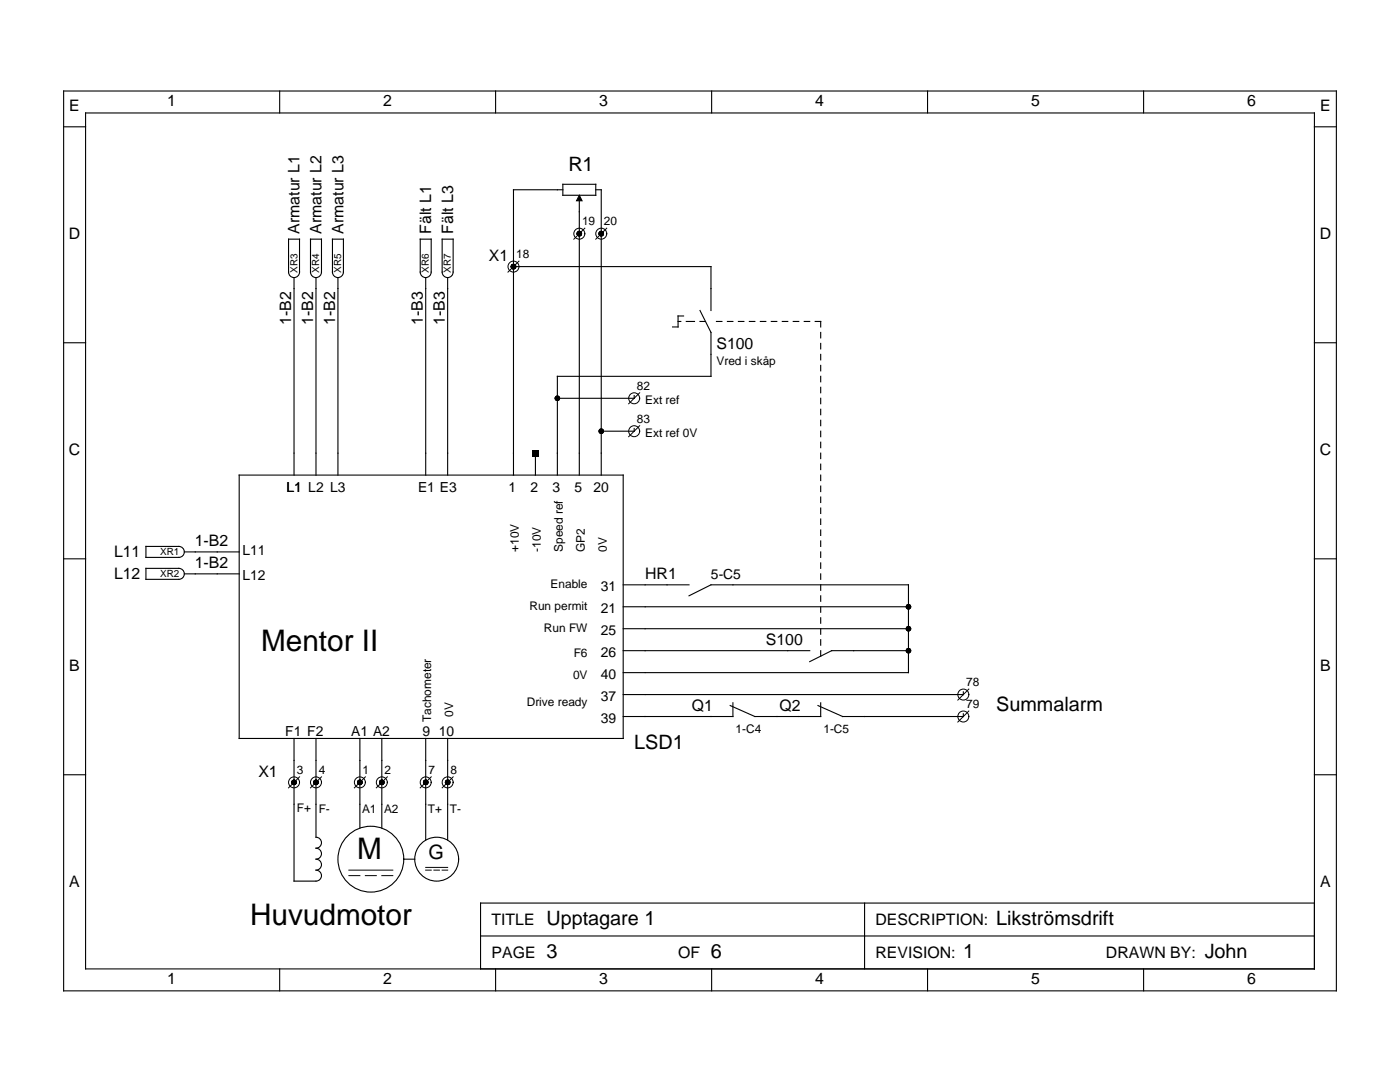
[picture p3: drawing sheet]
<svg xmlns="http://www.w3.org/2000/svg" width="279mm" height="216mm" viewBox="0 0 279 216" stroke-linecap="round" stroke-linejoin="round" font-family="sans-serif">
<g fill="none" stroke="#000" stroke-width=".22">
<path d="M12.7 18.2h254v179.5h-254zM55.8 18.2v4.3M98.9 18.2v4.3M142 18.2v4.3M185.1 18.2v4.3M228.2 18.2v4.3M12.7 25.3h4.4M17.1 22.5h245.2v170.8h-245.2zM112.3 36.8h6.6v2.2h-6.6zM112.3 37.9h-9.8v56.9M115.6 39l.6 1.1h-1.1zM118.9 37.9h1.1v56.9"/>
<path d="M262.3 25.3h4.4M57.6 47.7h2.2v6.6a1.09 1.09 0 0 1-1.1 1.1 1.09 1.09 0 0 1-1.1-1.1zM58.7 55.4v39.4M62 47.7h2.2v6.6a1.09 1.09 0 0 1-1.1 1.1 1.09 1.09 0 0 1-1.1-1.1zM63.1 55.4v39.4M66.3 47.7h2.2v6.6a1.09 1.09 0 0 1-1.1 1.1 1.09 1.09 0 0 1-1.1-1.1zM67.4 55.4v39.4M83.9 47.7h2.2v6.6a1.09 1.09 0 0 1-1.1 1.1 1.09 1.09 0 0 1-1.1-1.1zM85 55.4v39.4M88.2 47.7h2.2v6.6a1.09 1.09 0 0 1-1.1 1.1 1.09 1.09 0 0 1-1.1-1.1zM89.3 55.4v39.4M102.5 53.2h39.4v8.8"/>
<path d="M115.6 40.1v54.7M12.7 68.4h4.4M126.6 78.9v.6h-15.4M135.3 64.1h.6M136.4 63h-1.1v2.2h-1.1M137 64.1h1.6M139.7 62l2.2 4.3v8.8h-30.7v19.7M139.7 64.1h1.1M143 64.1h1.1M145.2 64.1h1.1M147.4 64.1h1.1M149.6 64.1h1"/>
<path d="M151.7 64.1h1.1M153.9 64.1h1.1M156.1 64.1h1.1M158.3 64.1h1.1M160.5 64.1h1.1M162.7 64.1h1.1v1.1M163.8 66.3v1.1M163.8 68.5v1.1M163.8 70.7v1.1M163.8 72.9v1.1M163.8 75.1v1.1M163.8 77.3v1.1"/>
<path d="M163.8 79.5v1.1M262.3 68.4h4.4M47.7 94.8h76.7v52.6h-76.7zM106.9 90.4v4.4M126.6 85.5v.5h-6.6M163.8 81.7v1.1M163.8 83.9v1M163.8 86v1.1M163.8 88.2v1.1M163.8 90.4v1.1M163.8 92.6v1.1M163.8 94.8v1.1"/>
<path d="M163.8 97v1.1M163.8 99.2v1.1M12.7 111.5h4.4M29.1 109h6.6a1.09 1.09 0 0 1 1.1 1.1 1.09 1.09 0 0 1-1.1 1.1h-6.6zM29.1 113.4h6.6a1.09 1.09 0 0 1 1.1 1.1 1.09 1.09 0 0 1-1.1 1.1h-6.6zM36.8 110.1h10.9M36.8 114.5h10.9M124.4 116.7h13.1M137.5 118.9l4.4-2.2h39.4v17.5h-56.9M163.8 101.4v1.1M163.8 103.6v1.1M163.8 105.7v1.1"/>
<path d="M163.8 107.9v1.1M163.8 110.1v1.1M163.8 112.3v1.1M163.8 114.5v1.1M163.8 116.7v1.1M163.8 118.9v1.1M262.3 111.5h4.4M124.4 125.5h56.9M124.4 129.8h37.2M124.4 121.1h56.9M163.8 121.1v1.1M163.8 123.3v1.1"/>
<path d="M163.8 125.5v1M163.8 127.6v1.1M163.8 129.8v1.1M181.3 129.8h-15.3l-4.4 2.2M192.3 138v.6h-67.9M12.7 154.6h4.4M58.7 147.4v28.4h4.4a1.09 1.09 0 0 0 1.1-1.1 1.09 1.09 0 0 0-1.1-1.1 1.09 1.09 0 0 0 1.1-1.1 1.09 1.09 0 0 0-1.1-1.1 1.09 1.09 0 0 0 1.1-1.1 1.09 1.09 0 0 0-1.1-1.1 1.09 1.09 0 0 0 1.1-1 1.09 1.09 0 0 0-1.1-1.1v-19.7M71.8 147.4v17.8M76.2 147.4v17.8M85 147.4v20.2M89.3 147.4v20.2M146.3 140.2v2.8h-21.9"/>
<path d="M163.2 140.8l5 2.2h24.1v-.6M163.8 140.2v2.8h-13.2l-4.9-2.2M262.3 154.6h4.4M80.6 171.4h2.2M55.8 193.3v4.4M95.9 186.8h166.4M98.9 193.3v4.4M142 193.3v4.4M172.5 180.2v13.1M185.1 193.3v4.4M228.2 193.3v4.4M262.3 180.2h-166.4v13.1"/>
<circle cx="74" cy="171.4" r="6.6"/>
<circle cx="87.1" cy="171.4" r="4.4"/>
</g>
<g fill="none" stroke="#000" stroke-width=".2">
<path d="M103.6 52.1l-2.2 2.2M116.7 45.5l-2.2 2.2M121.1 45.5l-2.2 2.2M127.7 78.4l-2.2 2.2M127.7 84.9l-2.2 2.2M193.3 137.5l-2.1 2.2M59.8 155l-2.2 2.2M64.2 155l-2.2 2.2M72.9 155l-2.2 2.2M77.3 155l-2.2 2.2M86.1 155l-2.2 2.2M90.4 155l-2.2 2.2"/>
<path d="M193.3 141.9l-2.1 2.2M69.6 173.6h8.8M69.6 174.7h2.2M72.9 174.7h2.2M76.2 174.7h2.2M85 173.1h4.3M85 173.6h1.1M86.6 173.6h1.1M88.2 173.6h1.1"/>
<circle cx="102.5" cy="53.2" r="1.09"/>
<circle cx="115.6" cy="46.6" r="1.09"/>
<circle cx="120" cy="46.6" r="1.09"/>
<circle cx="126.6" cy="79.5" r="1.09"/>
<circle cx="126.6" cy="86" r="1.09"/>
<circle cx="192.3" cy="138.6" r="1.09"/>
<circle cx="58.7" cy="156.1" r="1.09"/>
<circle cx="63.1" cy="156.1" r="1.09"/>
<circle cx="71.8" cy="156.1" r="1.09"/>
<circle cx="76.2" cy="156.1" r="1.1"/>
<circle cx="85" cy="156.1" r="1.09"/>
<circle cx="89.3" cy="156.1" r="1.09"/>
<circle cx="192.3" cy="143" r="1.09"/>
</g>
<g fill="#000">
<path d="M115.6 39l.6 1.1h-1.1zM106.2 89.8h1.3v1.3h-1.3z"/>
<circle cx="102.5" cy="53.2" r=".55"/>
<circle cx="115.6" cy="46.6" r=".55"/>
<circle cx="120" cy="46.6" r=".55"/>
<circle cx="111.2" cy="79.5" r=".55"/>
<circle cx="120" cy="86" r=".55"/>
<circle cx="181.3" cy="121.1" r=".55"/>
<circle cx="181.3" cy="125.5" r=".55"/>
<circle cx="181.3" cy="129.8" r=".55"/>
<circle cx="58.7" cy="156.1" r=".55"/>
<circle cx="63.1" cy="156.1" r=".55"/>
<circle cx="71.8" cy="156.1" r=".55"/>
<circle cx="76.2" cy="156.1" r=".55"/>
<circle cx="85" cy="156.1" r=".55"/>
<circle cx="89.3" cy="156.1" r=".55"/>
</g>
<g font-size="5.9">
<text x="52.1" y="129.8">Mentor II</text>
<text x="71.3" y="171.4">M</text>
<text x="49.9" y="184.6">Huvudmotor</text>
</g>
<g font-size="4">
<text x="113.4" y="34">R1</text>
<text x="198.8" y="141.9">Summalarm</text>
<text x="126.6" y="149.5">LSD1</text>
<text x="85.5" y="171.4">G</text>
<text x="109" y="184.6">Upptagare 1</text>
<text x="198.8" y="184.6">Likströmsdrift</text>
<text x="109" y="191.1">3</text>
<text x="141.9" y="191.1">6</text>
<text x="192.3" y="191.1">1</text>
<text x="240.4" y="191.1">John</text>
</g>
<g font-size="3.2">
<text x="13.8" y="22.1">E</text>
<text x="33.4" y="21.2">1</text>
<text x="76.5" y="21.2">2</text>
<text x="119.6" y="21.2">3</text>
<text x="162.7" y="21.2">4</text>
<text x="205.8" y="21.2">5</text>
<text x="248.9" y="21.2">6</text>
<text x="263.5" y="22.1">E</text>
<text x="13.7" y="47.7">D</text>
<text x="59.8" y="46.6" transform="rotate(-90 59.8 46.6)">Armatur L1</text>
<text x="64.2" y="46.6" transform="rotate(-90 64.2 46.6)">Armatur L2</text>
<text x="68.5" y="46.6" transform="rotate(-90 68.5 46.6)">Armatur L3</text>
<text x="86.1" y="46.6" transform="rotate(-90 86.1 46.6)">Fält L1</text>
<text x="90.4" y="46.6" transform="rotate(-90 90.4 46.6)">Fält L3</text>
<text x="263.4" y="47.7">D</text>
<text x="97.5" y="52.1">X1</text>
<text x="58.1" y="64.8" transform="rotate(-90 58.1 64.8)">1-B2</text>
<text x="62.5" y="64.8" transform="rotate(-90 62.5 64.8)">1-B2</text>
<text x="66.9" y="64.8" transform="rotate(-90 66.9 64.8)">1-B2</text>
<text x="84.4" y="64.8" transform="rotate(-90 84.4 64.8)">1-B3</text>
<text x="88.8" y="64.8" transform="rotate(-90 88.8 64.8)">1-B3</text>
<text x="143" y="69.6">S100</text>
<text x="13.7" y="90.8">C</text>
<text x="263.4" y="90.8">C</text>
<text x="22.8" y="111.2">L11</text>
<text x="38.9" y="109">1-B2</text>
<text x="38.9" y="113.4">1-B2</text>
<text x="22.8" y="115.6">L12</text>
<text x="128.8" y="115.6">HR1</text>
<text x="152.8" y="128.7">S100</text>
<text x="13.8" y="133.9">B</text>
<text x="263.5" y="133.9">B</text>
<text x="138.1" y="141.9">Q1</text>
<text x="155.6" y="141.9">Q2</text>
<text x="51.6" y="155">X1</text>
<text x="13.8" y="177">A</text>
<text x="263.5" y="177">A</text>
<text x="98.1" y="184.6">TITLE</text>
<text x="174.7" y="184.6">DESCRIPTION:</text>
<text x="98.1" y="191.1">PAGE</text>
<text x="135.3" y="191.1">OF</text>
<text x="174.7" y="191.1">REVISION:</text>
<text x="220.7" y="191.1">DRAWN BY:</text>
<text x="33.4" y="196.3">1</text>
<text x="76.5" y="196.3">2</text>
<text x="119.6" y="196.3">3</text>
<text x="162.7" y="196.3">4</text>
<text x="205.8" y="196.3">5</text>
<text x="248.9" y="196.3">6</text>
</g>
<g font-size="2.8">
<text x="57.1" y="98.1">L1 L2 L3</text>
<text x="57.1" y="98.1">L1</text>
<text x="83.4" y="98.1">E1 E3</text>
<text x="101.5" y="98.1">1</text>
<text x="105.9" y="98.1">2</text>
<text x="110.2" y="98.1">3</text>
<text x="114.6" y="98.1">5</text>
<text x="118.5" y="98.1">20</text>
<text x="48.4" y="110.8">L11</text>
<text x="48.4" y="115.7">L12</text>
<text x="119.9" y="117.9">31</text>
<text x="141.9" y="115.6">5-C5</text>
<text x="119.9" y="122.3">21</text>
<text x="119.9" y="126.7">25</text>
<text x="119.9" y="131">26</text>
<text x="119.9" y="135.4">40</text>
<text x="119.9" y="139.8">37</text>
<text x="56.9" y="146.8">F1 F2</text>
<text x="70.1" y="146.8">A1 A2</text>
<text x="84.3" y="146.8">9</text>
<text x="87.6" y="146.8">10</text>
<text x="119.9" y="144.2">39</text>
</g>
<g font-size="2.4">
<text x="116.2" y="45">19</text>
<text x="120.5" y="45">20</text>
<text x="103" y="51.6">18</text>
<text x="127.1" y="77.8">82</text>
<text x="143" y="72.9">Vred i skåp</text>
<text x="128.8" y="80.6">Ext ref</text>
<text x="127.1" y="84.4">83</text>
<text x="128.8" y="87.1">Ext ref 0V</text>
<text x="103.6" y="110.1" transform="rotate(-90 103.6 110.1)">+10V</text>
<text x="107.9" y="110.1" transform="rotate(-90 107.9 110.1)">-10V</text>
<text x="112.3" y="110.1" transform="rotate(-90 112.3 110.1)">Speed ref</text>
<text x="116.7" y="110.1" transform="rotate(-90 116.7 110.1)">GP2</text>
<text x="121.1" y="110.1" transform="rotate(-90 121.1 110.1)">0V</text>
<text x="109.9" y="117.3">Enable</text>
<text x="105.7" y="121.7">Run permit</text>
<text x="108.6" y="126.1">Run FW</text>
<text x="114.5" y="131">F6</text>
<text x="114.4" y="135.4">0V</text>
<text x="192.8" y="137">78</text>
<text x="90.4" y="143" transform="rotate(-90 90.4 143)">0V</text>
<text x="105.1" y="140.9">Drive ready</text>
<text x="192.8" y="141.3">79</text>
<text x="86.1" y="144.1" transform="rotate(-90 86.1 144.1)">Tachometer</text>
<text x="146.8" y="146.3">1-C4</text>
<text x="164.3" y="146.3">1-C5</text>
<text x="59.2" y="154.5">3</text>
<text x="63.6" y="154.5">4</text>
<text x="72.4" y="154.5">1</text>
<text x="76.7" y="154.5">2</text>
<text x="85.5" y="154.5">7</text>
<text x="89.9" y="154.5">8</text>
<text x="59.2" y="162">F+</text>
<text x="63.6" y="162.2">F-</text>
<text x="72.3" y="162.1">A1</text>
<text x="76.6" y="162.1">A2</text>
<text x="85.4" y="162.1">T+</text>
<text x="89.8" y="162.1">T-</text>
</g>
<g font-size="2">
<text x="59.3" y="54.4" transform="rotate(-90 59.3 54.4)">XR3</text>
<text x="63.7" y="54.4" transform="rotate(-90 63.7 54.4)">XR4</text>
<text x="68.1" y="54.4" transform="rotate(-90 68.1 54.4)">XR5</text>
<text x="85.6" y="54.4" transform="rotate(-90 85.6 54.4)">XR6</text>
<text x="90" y="54.4" transform="rotate(-90 90 54.4)">XR7</text>
<text x="32" y="110.8">XR1</text>
<text x="32" y="115.2">XR2</text>
</g>
</svg>
